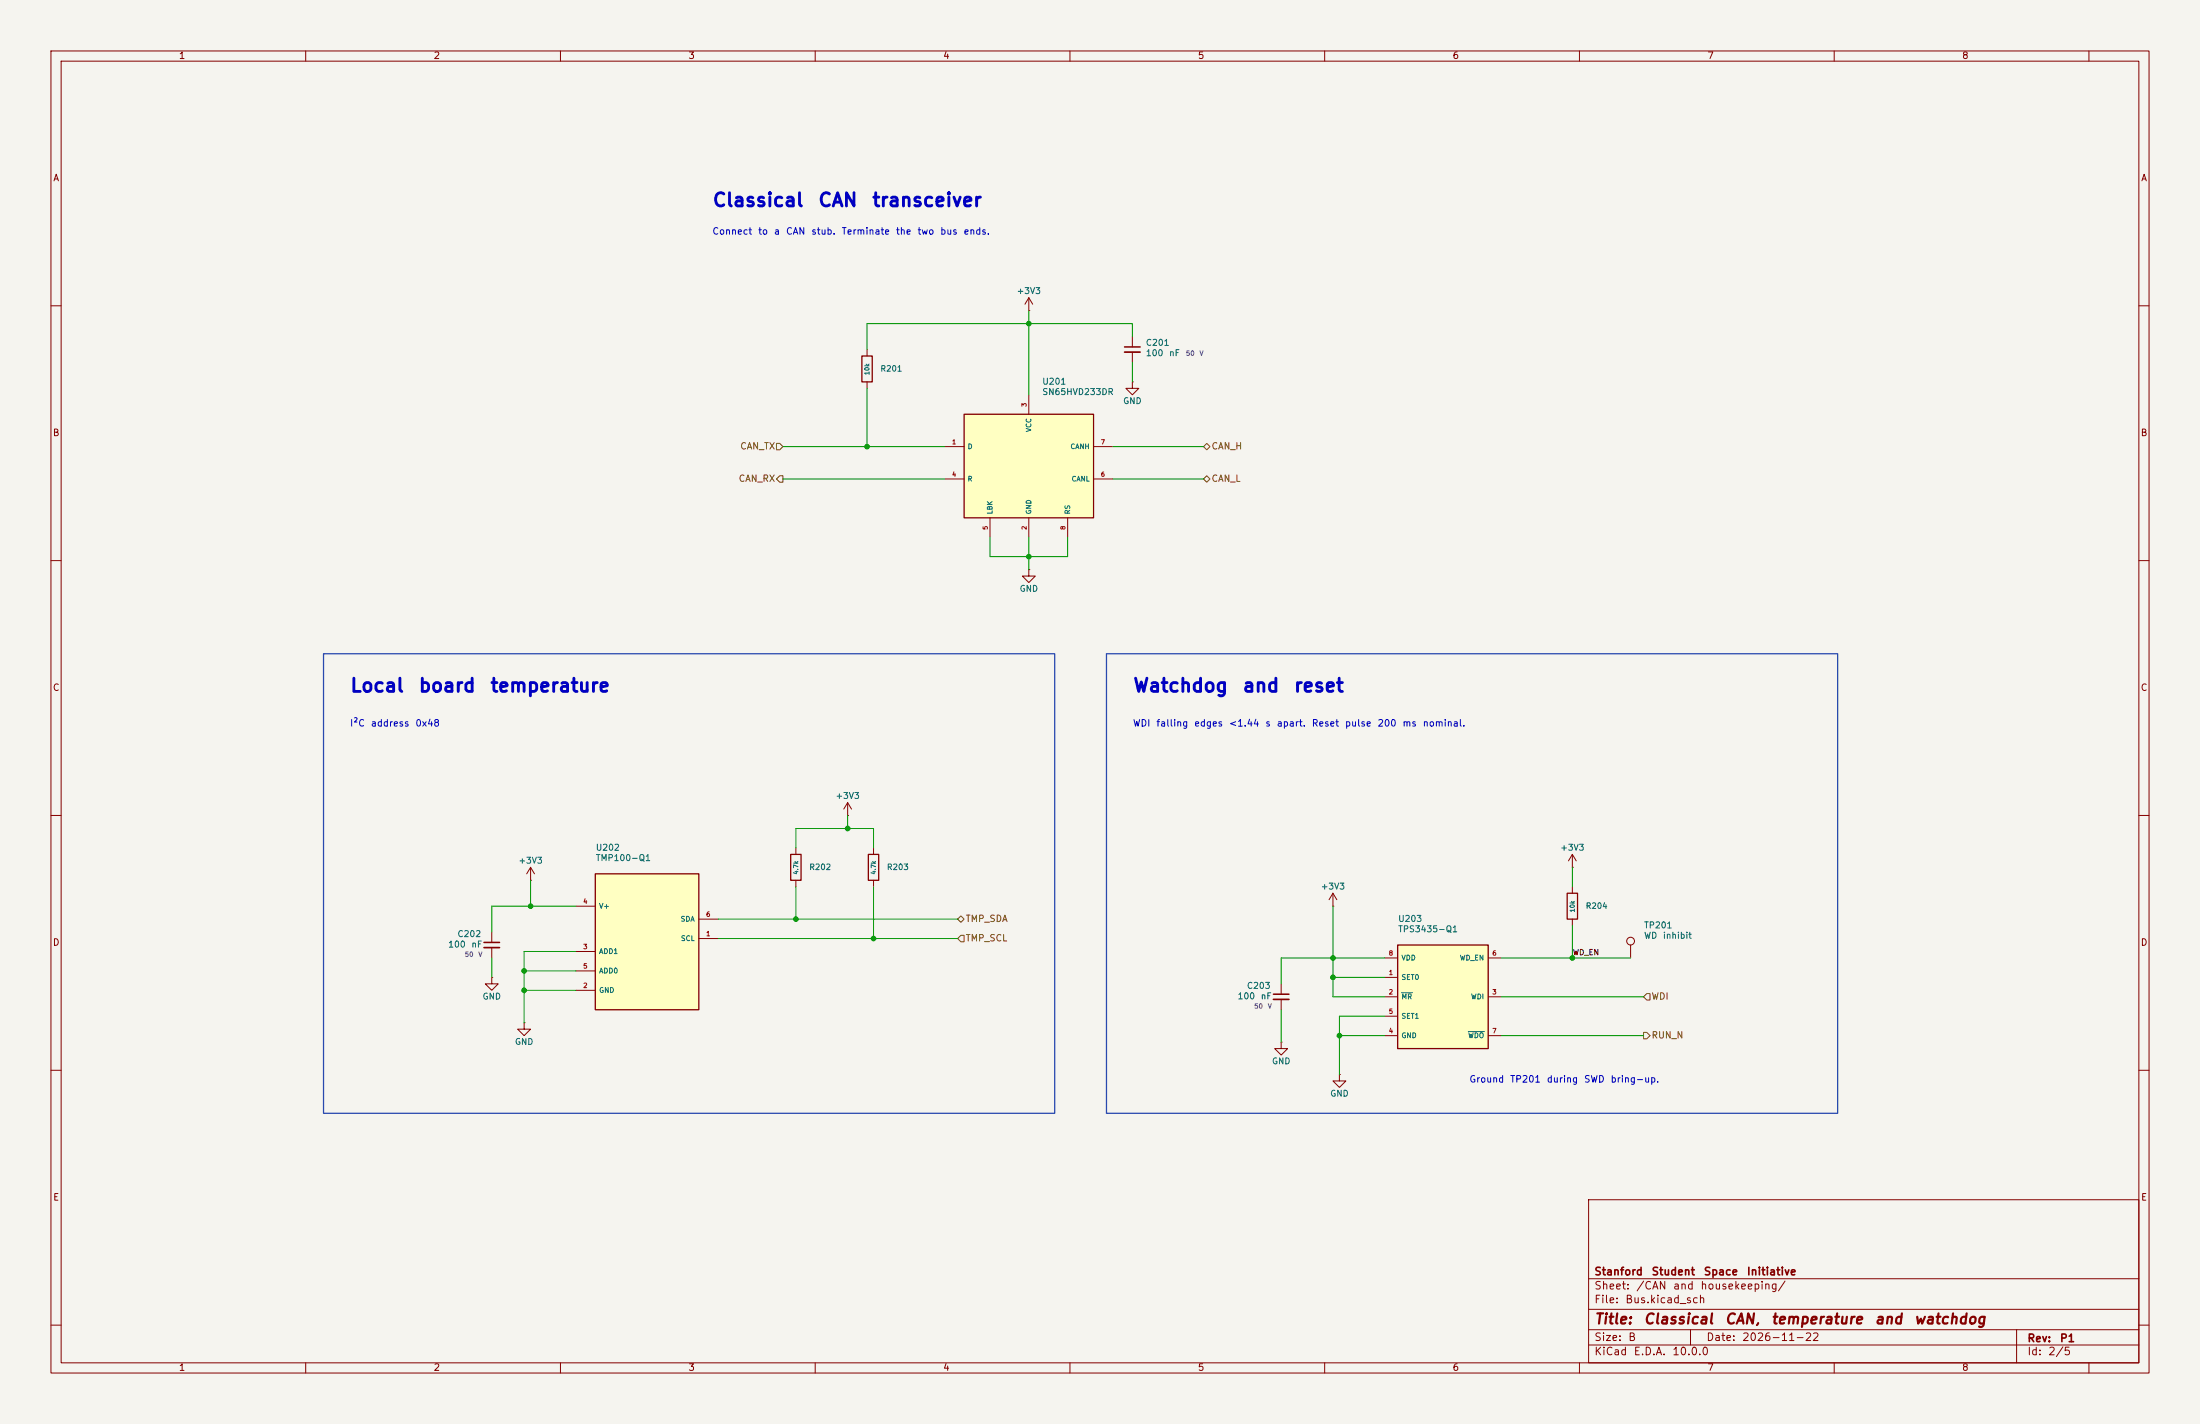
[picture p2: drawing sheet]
(kicad_sch
 (version 20260306)
 (generator eeschema)
 (generator_version "10.0")
 (paper "B")
 (title_block
  (title "Classical CAN, temperature and watchdog")
  (date "2026-11-22")
  (rev "P1")
  (company "Stanford Student Space Initiative"))
 (lib_symbols
  (symbol "RotorBus:SN65HVD233DR"
   (pin_names (offset 0.6)) (exclude_from_sim no) (in_bom yes) (on_board yes)
   (in_pos_files yes)
   (duplicate_pin_numbers_are_jumpers no)
   (property "Reference" "U" (at 0 -3.81 0) (show_name no) (do_not_autoplace no) (effects (font (size 1.1 1.1))))
   (property "Value" "SN65HVD233DR" (at 0 -1.27 0) (show_name no) (do_not_autoplace no) (effects (font (size 1.1 1.1))))
   (property "Footprint" "Package_SO:SOIC-8_3.9x4.9mm_P1.27mm" (at 0 0 0) (show_name no) (do_not_autoplace no) (hide yes) (effects (font (size 1.1 1.1))))
   (property "Datasheet" "https://www.ti.com/lit/ds/symlink/sn65hvd233.pdf" (at 0 0 0) (show_name no) (do_not_autoplace no) (hide yes) (effects (font (size 1.1 1.1))))
   (property "Description" "" (at 0 0 0) (show_name no) (do_not_autoplace no) (hide yes) (effects (font (size 1.27 1.27))))
   (property "Manufacturer" "Texas Instruments" (at 0 0 0) (show_name no) (do_not_autoplace no) (hide yes) (effects (font (size 1.1 1.1))))
   (property "MPN" "SN65HVD233DR" (at 0 0 0) (show_name no) (do_not_autoplace no) (hide yes) (effects (font (size 1.1 1.1))))
   (property "Rating" "3.0–3.6 V" (at 0 0 0) (show_name no) (do_not_autoplace no) (hide yes) (effects (font (size 1.1 1.1))))
   (property "DigiKey" "https://www.digikey.com/en/products/detail/texas-instruments/SN65HVD233DR/1574509" (at 0 0 0) (show_name no) (do_not_autoplace no) (hide yes) (effects (font (size 1.1 1.1))))
   (property "Model Source" "https://webench.ti.com/cad/dlbxl.cgi/newstep/D0008A.stp" (at 0 0 0) (show_name no) (do_not_autoplace no) (hide yes) (effects (font (size 1.1 1.1))))
   (symbol "SN65HVD233DR_1_1"
    (rectangle (start -12.7 0) (end 12.7 -20.32) (stroke (width 0.254) (type default)) (fill (type background)))
    (pin input line (at -16.51 -6.35 0) (length 3.81) (name "D" (effects (font (size 0.95 0.95)))) (number "1" (effects (font (size 0.85 0.85)))))
    (pin power_in line (at 0 -24.13 90) (length 3.81) (name "GND" (effects (font (size 0.95 0.95)))) (number "2" (effects (font (size 0.85 0.85)))))
    (pin power_in line (at 0 3.81 270) (length 3.81) (name "VCC" (effects (font (size 0.95 0.95)))) (number "3" (effects (font (size 0.85 0.85)))))
    (pin output line (at -16.51 -12.7 0) (length 3.81) (name "R" (effects (font (size 0.95 0.95)))) (number "4" (effects (font (size 0.85 0.85)))))
    (pin input line (at -7.62 -24.13 90) (length 3.81) (name "LBK" (effects (font (size 0.95 0.95)))) (number "5" (effects (font (size 0.85 0.85)))))
    (pin bidirectional line (at 16.51 -12.7 180) (length 3.81) (name "CANL" (effects (font (size 0.95 0.95)))) (number "6" (effects (font (size 0.85 0.85)))))
    (pin bidirectional line (at 16.51 -6.35 180) (length 3.81) (name "CANH" (effects (font (size 0.95 0.95)))) (number "7" (effects (font (size 0.85 0.85)))))
    (pin input line (at 7.62 -24.13 90) (length 3.81) (name "RS" (effects (font (size 0.95 0.95)))) (number "8" (effects (font (size 0.85 0.85))))))
   (embedded_fonts no))
  (symbol "Device:R"
   (pin_numbers (hide yes))
   (pin_names (offset 0)) (exclude_from_sim no) (in_bom yes) (on_board yes)
   (in_pos_files yes)
   (duplicate_pin_numbers_are_jumpers no)
   (property "Reference" "R" (at 2.032 0 90) (show_name no) (do_not_autoplace no) (effects (font (size 1.27 1.27))))
   (property "Value" "R" (at 0 0 90) (show_name no) (do_not_autoplace no) (effects (font (size 1.27 1.27))))
   (property "Footprint" "" (at -1.778 0 90) (show_name no) (do_not_autoplace no) (hide yes) (effects (font (size 1.27 1.27))))
   (property "Datasheet" "" (at 0 0 0) (show_name no) (do_not_autoplace no) (hide yes) (effects (font (size 1.27 1.27))))
   (property "Description" "Resistor" (at 0 0 0) (show_name no) (do_not_autoplace no) (hide yes) (effects (font (size 1.27 1.27))))
   (symbol "R_0_1"
    (rectangle (start -1.016 -2.54) (end 1.016 2.54) (stroke (width 0.254) (type default)) (fill (type none))))
   (symbol "R_1_1"
    (pin passive line (at 0 3.81 270) (length 1.27) (name "" (effects (font (size 1.27 1.27)))) (number "1" (effects (font (size 1.27 1.27)))))
    (pin passive line (at 0 -3.81 90) (length 1.27) (name "" (effects (font (size 1.27 1.27)))) (number "2" (effects (font (size 1.27 1.27))))))
   (embedded_fonts no))
  (symbol "Device:C_Small"
   (pin_numbers (hide yes))
   (pin_names (offset 0.254) (hide yes)) (exclude_from_sim no) (in_bom yes) (on_board yes)
   (in_pos_files yes)
   (duplicate_pin_numbers_are_jumpers no)
   (property "Reference" "C" (at 0.254 1.778 0) (show_name no) (do_not_autoplace no) (effects (font (size 1.27 1.27)) (justify left)))
   (property "Value" "C_Small" (at 0.254 -2.032 0) (show_name no) (do_not_autoplace no) (effects (font (size 1.27 1.27)) (justify left)))
   (property "Footprint" "" (at 0 0 0) (show_name no) (do_not_autoplace no) (hide yes) (effects (font (size 1.27 1.27))))
   (property "Datasheet" "" (at 0 0 0) (show_name no) (do_not_autoplace no) (hide yes) (effects (font (size 1.27 1.27))))
   (property "Description" "Unpolarized capacitor, small symbol" (at 0 0 0) (show_name no) (do_not_autoplace no) (hide yes) (effects (font (size 1.27 1.27))))
   (symbol "C_Small_0_1"
    (polyline (pts (xy -1.524 0.508) (xy 1.524 0.508)) (stroke (width 0.3048) (type default)) (fill (type none)))
    (polyline (pts (xy -1.524 -0.508) (xy 1.524 -0.508)) (stroke (width 0.3302) (type default)) (fill (type none))))
   (symbol "C_Small_1_1"
    (pin passive line (at 0 2.54 270) (length 2.032) (name "" (effects (font (size 1.27 1.27)))) (number "1" (effects (font (size 1.27 1.27)))))
    (pin passive line (at 0 -2.54 90) (length 2.032) (name "" (effects (font (size 1.27 1.27)))) (number "2" (effects (font (size 1.27 1.27))))))
   (embedded_fonts no))
  (symbol "power:+3V3"
   (power global)
   (pin_numbers (hide yes))
   (pin_names (offset 0) (hide yes)) (exclude_from_sim no) (in_bom yes) (on_board yes)
   (in_pos_files yes)
   (duplicate_pin_numbers_are_jumpers no)
   (property "Reference" "#PWR" (at 0 -3.81 0) (show_name no) (do_not_autoplace no) (hide yes) (effects (font (size 1.27 1.27))))
   (property "Value" "+3V3" (at 0 3.556 0) (show_name no) (do_not_autoplace no) (effects (font (size 1.27 1.27))))
   (property "Footprint" "" (at 0 0 0) (show_name no) (do_not_autoplace no) (hide yes) (effects (font (size 1.27 1.27))))
   (property "Datasheet" "" (at 0 0 0) (show_name no) (do_not_autoplace no) (hide yes) (effects (font (size 1.27 1.27))))
   (property "Description" "Power symbol creates a global label with name \"+3V3\"" (at 0 0 0) (show_name no) (do_not_autoplace no) (hide yes) (effects (font (size 1.27 1.27))))
   (symbol "+3V3_0_1"
    (polyline (pts (xy -0.762 1.27) (xy 0 2.54)) (stroke (width 0) (type default)) (fill (type none)))
    (polyline (pts (xy 0 2.54) (xy 0.762 1.27)) (stroke (width 0) (type default)) (fill (type none)))
    (polyline (pts (xy 0 0) (xy 0 2.54)) (stroke (width 0) (type default)) (fill (type none))))
   (symbol "+3V3_1_1"
    (pin power_in line (at 0 0 90) (length 0) (name "" (effects (font (size 1.27 1.27)))) (number "1" (effects (font (size 1.27 1.27))))))
   (embedded_fonts no))
  (symbol "power:GND"
   (power global)
   (pin_numbers (hide yes))
   (pin_names (offset 0) (hide yes)) (exclude_from_sim no) (in_bom yes) (on_board yes)
   (in_pos_files yes)
   (duplicate_pin_numbers_are_jumpers no)
   (property "Reference" "#PWR" (at 0 -6.35 0) (show_name no) (do_not_autoplace no) (hide yes) (effects (font (size 1.27 1.27))))
   (property "Value" "GND" (at 0 -3.81 0) (show_name no) (do_not_autoplace no) (effects (font (size 1.27 1.27))))
   (property "Footprint" "" (at 0 0 0) (show_name no) (do_not_autoplace no) (hide yes) (effects (font (size 1.27 1.27))))
   (property "Datasheet" "" (at 0 0 0) (show_name no) (do_not_autoplace no) (hide yes) (effects (font (size 1.27 1.27))))
   (property "Description" "Power symbol creates a global label with name \"GND\" , ground" (at 0 0 0) (show_name no) (do_not_autoplace no) (hide yes) (effects (font (size 1.27 1.27))))
   (symbol "GND_0_1"
    (polyline (pts (xy 0 0) (xy 0 -1.27) (xy 1.27 -1.27) (xy 0 -2.54) (xy -1.27 -1.27) (xy 0 -1.27)) (stroke (width 0) (type default)) (fill (type none))))
   (symbol "GND_1_1"
    (pin power_in line (at 0 0 270) (length 0) (name "" (effects (font (size 1.27 1.27)))) (number "1" (effects (font (size 1.27 1.27))))))
   (embedded_fonts no))
  (symbol "RotorBus:TMP100-Q1"
   (pin_names (offset 0.65)) (exclude_from_sim no) (in_bom yes) (on_board yes)
   (in_pos_files yes)
   (duplicate_pin_numbers_are_jumpers no)
   (property "Reference" "U" (at 0 0 0) (show_name no) (do_not_autoplace no) (effects (font (size 1.1 1.1))))
   (property "Value" "TMP100-Q1" (at 0 0 0) (show_name no) (do_not_autoplace no) (effects (font (size 1.1 1.1))))
   (property "Footprint" "Package_TO_SOT_SMD:SOT-23-6" (at 0 0 0) (show_name no) (do_not_autoplace no) (hide yes) (effects (font (size 1.1 1.1))))
   (property "Datasheet" "https://www.ti.com/lit/ds/symlink/tmp100-q1.pdf" (at 0 0 0) (show_name no) (do_not_autoplace no) (hide yes) (effects (font (size 1.1 1.1))))
   (property "Description" "" (at 0 0 0) (show_name no) (do_not_autoplace no) (hide yes) (effects (font (size 1.27 1.27))))
   (property "MPN" "TMP100AQDBVRQ1" (at 0 0 0) (show_name no) (do_not_autoplace no) (hide yes) (effects (font (size 1.1 1.1))))
   (property "Manufacturer" "Texas Instruments" (at 0 0 0) (show_name no) (do_not_autoplace no) (hide yes) (effects (font (size 1.1 1.1))))
   (property "Rating" "2.7–5.5 V; −55 to +125 °C" (at 0 0 0) (show_name no) (do_not_autoplace no) (hide yes) (effects (font (size 1.1 1.1))))
   (property "DigiKey" "https://www.digikey.com/en/products/detail/texas-instruments/TMP100AQDBVRQ1/7345137" (at 0 0 0) (show_name no) (do_not_autoplace no) (hide yes) (effects (font (size 1.1 1.1))))
   (property "Model Source" "https://webench.ti.com/cad/dlbxl.cgi/newstep/DBV0006A.stp" (at 0 0 0) (show_name no) (do_not_autoplace no) (hide yes) (effects (font (size 1.1 1.1))))
   (symbol "TMP100-Q1_1_1"
    (rectangle (start -10.16 0) (end 10.16 -26.67) (stroke (width 0.254) (type solid)) (fill (type background)))
    (pin input line (at 13.97 -12.7 180) (length 3.81) (name "SCL" (effects (font (size 0.98 0.98)))) (number "1" (effects (font (size 0.9 0.9)))))
    (pin power_in line (at -13.97 -22.86 0) (length 3.81) (name "GND" (effects (font (size 0.98 0.98)))) (number "2" (effects (font (size 0.9 0.9)))))
    (pin input line (at -13.97 -15.24 0) (length 3.81) (name "ADD1" (effects (font (size 0.98 0.98)))) (number "3" (effects (font (size 0.9 0.9)))))
    (pin power_in line (at -13.97 -6.35 0) (length 3.81) (name "V+" (effects (font (size 0.98 0.98)))) (number "4" (effects (font (size 0.9 0.9)))))
    (pin input line (at -13.97 -19.05 0) (length 3.81) (name "ADD0" (effects (font (size 0.98 0.98)))) (number "5" (effects (font (size 0.9 0.9)))))
    (pin bidirectional line (at 13.97 -8.89 180) (length 3.81) (name "SDA" (effects (font (size 0.98 0.98)))) (number "6" (effects (font (size 0.9 0.9))))))
   (embedded_fonts no))
  (symbol "RotorBus:TPS3435-Q1"
   (pin_names (offset 0.65)) (exclude_from_sim no) (in_bom yes) (on_board yes)
   (in_pos_files yes)
   (duplicate_pin_numbers_are_jumpers no)
   (property "Reference" "U" (at -8.89 5.08 0) (show_name no) (do_not_autoplace no) (effects (font (size 1.1 1.1))))
   (property "Value" "TPS3435-Q1" (at -8.89 2.54 0) (show_name no) (do_not_autoplace no) (effects (font (size 1.1 1.1))))
   (property "Footprint" "RotorBus:TPS3435_DDF" (at 0 0 0) (show_name no) (do_not_autoplace no) (hide yes) (effects (font (size 1.1 1.1))))
   (property "Datasheet" "https://www.ti.com/lit/ds/symlink/tps3435-q1.pdf" (at 0 0 0) (show_name no) (do_not_autoplace no) (hide yes) (effects (font (size 1.1 1.1))))
   (property "Description" "" (at 0 0 0) (show_name no) (do_not_autoplace no) (hide yes) (effects (font (size 1.27 1.27))))
   (property "MPN" "TPS3435CAKAGDDFRQ1" (at 0 0 0) (show_name no) (do_not_autoplace no) (hide yes) (effects (font (size 1.1 1.1))))
   (property "Manufacturer" "Texas Instruments" (at 0 0 0) (show_name no) (do_not_autoplace no) (hide yes) (effects (font (size 1.1 1.1))))
   (property "Rating" "1.04–6 V; open-drain watchdog" (at 0 0 0) (show_name no) (do_not_autoplace no) (hide yes) (effects (font (size 1.1 1.1))))
   (property "DigiKey" "https://www.digikey.com/en/products/detail/texas-instruments/TPS3435CAKAGDDFRQ1/21298845" (at 0 0 0) (show_name no) (do_not_autoplace no) (hide yes) (effects (font (size 1.1 1.1))))
   (symbol "TPS3435-Q1_1_1"
    (rectangle (start -8.89 0) (end 8.89 -20.32) (stroke (width 0.254) (type solid)) (fill (type background)))
    (pin input line (at -11.43 -6.35 0) (length 2.54) (name "SET0" (effects (font (size 0.98 0.98)))) (number "1" (effects (font (size 0.9 0.9)))))
    (pin input line (at -11.43 -10.16 0) (length 2.54) (name "~{MR}" (effects (font (size 0.98 0.98)))) (number "2" (effects (font (size 0.9 0.9)))))
    (pin input line (at 11.43 -10.16 180) (length 2.54) (name "WDI" (effects (font (size 0.98 0.98)))) (number "3" (effects (font (size 0.9 0.9)))))
    (pin power_in line (at -11.43 -17.78 0) (length 2.54) (name "GND" (effects (font (size 0.98 0.98)))) (number "4" (effects (font (size 0.9 0.9)))))
    (pin input line (at -11.43 -13.97 0) (length 2.54) (name "SET1" (effects (font (size 0.98 0.98)))) (number "5" (effects (font (size 0.9 0.9)))))
    (pin input line (at 11.43 -2.54 180) (length 2.54) (name "WD_EN" (effects (font (size 0.98 0.98)))) (number "6" (effects (font (size 0.9 0.9)))))
    (pin open_collector line (at 11.43 -17.78 180) (length 2.54) (name "~{WDO}" (effects (font (size 0.98 0.98)))) (number "7" (effects (font (size 0.9 0.9)))))
    (pin power_in line (at -11.43 -2.54 0) (length 2.54) (name "VDD" (effects (font (size 0.98 0.98)))) (number "8" (effects (font (size 0.9 0.9))))))
   (embedded_fonts no))
  (symbol "Connector:TestPoint"
   (pin_numbers (hide yes))
   (pin_names (offset 0.762) (hide yes)) (exclude_from_sim no) (in_bom yes) (on_board yes)
   (in_pos_files yes)
   (duplicate_pin_numbers_are_jumpers no)
   (property "Reference" "TP" (at 0 6.858 0) (show_name no) (do_not_autoplace no) (effects (font (size 1.27 1.27))))
   (property "Value" "TestPoint" (at 0 5.08 0) (show_name no) (do_not_autoplace no) (effects (font (size 1.27 1.27))))
   (property "Footprint" "" (at 5.08 0 0) (show_name no) (do_not_autoplace no) (hide yes) (effects (font (size 1.27 1.27))))
   (property "Datasheet" "" (at 5.08 0 0) (show_name no) (do_not_autoplace no) (hide yes) (effects (font (size 1.27 1.27))))
   (property "Description" "test point" (at 0 0 0) (show_name no) (do_not_autoplace no) (hide yes) (effects (font (size 1.27 1.27))))
   (symbol "TestPoint_0_1"
    (circle (center 0 3.302) (radius 0.762) (stroke (width 0) (type default)) (fill (type none))))
   (symbol "TestPoint_1_1"
    (pin passive line (at 0 0 90) (length 2.54) (name "1" (effects (font (size 1.27 1.27)))) (number "1" (effects (font (size 1.27 1.27))))))
   (embedded_fonts no)))
 (text "Classical CAN transceiver"
  (exclude_from_sim no)
  (at 139.7 39.37 0)
  (effects (font (size 2.6 2.6) (bold yes)) (justify left)))
 (text "Connect to a CAN stub. Terminate the two bus ends."
  (exclude_from_sim no)
  (at 139.7 45.72 0)
  (effects (font (size 1.3 1.3)) (justify left)))
 (symbol
  (lib_id "RotorBus:SN65HVD233DR")
  (at 201.93 81.28 0)
  (unit 1)
  (exclude_from_sim no)
  (in_bom yes)
  (on_board yes)
  (dnp no)
  (property "Reference" "U201" (at 204.47 74.93 0) (effects (font (size 1.2 1.2)) (justify left)))
  (property "Value" "SN65HVD233DR" (at 204.47 76.962 0) (effects (font (size 1.2 1.2)) (justify left)))
  (property "Footprint" "Package_SO:SOIC-8_3.9x4.9mm_P1.27mm" (at 201.93 81.28 0) (hide yes) (effects (font (size 1.15 1.15))))
  (property "Datasheet" "https://www.ti.com/lit/ds/symlink/sn65hvd233.pdf" (at 201.93 81.28 0) (hide yes) (effects (font (size 1.15 1.15))))
  (property "Description" "" (at 201.93 81.28 0) (hide yes) (effects (font (size 1.15 1.15))))
  (property "MPN" "SN65HVD233DR" (at 201.93 81.28 0) (hide yes) (effects (font (size 1.15 1.15))))
  (property "Manufacturer" "Texas Instruments" (at 201.93 81.28 0) (hide yes) (effects (font (size 1.15 1.15))))
  (pin "1")
  (pin "2")
  (pin "3")
  (pin "4")
  (pin "5")
  (pin "6")
  (pin "7")
  (pin "8"))
 (symbol
  (lib_id "Device:R")
  (at 170.18 72.39 0)
  (unit 1)
  (exclude_from_sim no)
  (in_bom yes)
  (on_board yes)
  (dnp no)
  (property "Reference" "R201" (at 172.72 72.39 0) (effects (font (size 1.11 1.11)) (justify left)))
  (property "Value" "10k" (at 170.18 72.39 90) (effects (font (size 0.86 0.86))))
  (property "Footprint" "Resistor_SMD:R_0402_1005Metric" (at 170.18 72.39 0) (hide yes) (effects (font (size 1.15 1.15))))
  (property "Datasheet" "https://www.vishay.com/docs/20035/dcrcwe3.pdf" (at 170.18 72.39 0) (hide yes) (effects (font (size 1.15 1.15))))
  (property "Description" "Resistor" (at 170.18 72.39 0) (hide yes) (effects (font (size 1.15 1.15))))
  (property "MPN" "CRCW040210K0FKED" (at 170.18 72.39 0) (hide yes) (effects (font (size 1.15 1.15))))
  (property "Manufacturer" "Vishay" (at 170.18 72.39 0) (hide yes) (effects (font (size 1.15 1.15))))
  (pin "1")
  (pin "2"))
 (symbol
  (lib_id "Device:C_Small")
  (at 222.25 68.58 0)
  (unit 1)
  (exclude_from_sim no)
  (in_bom yes)
  (on_board yes)
  (dnp no)
  (property "Reference" "C201" (at 224.79 67.31 0) (effects (font (size 1.2 1.2)) (justify left)))
  (property "Value" "100 nF" (at 224.79 69.342 0) (effects (font (size 1.2 1.2)) (justify left)))
  (property "Voltage" "50 V" (at 232.7275 69.342 0) (effects (font (size 0.9 0.9) (color 112 89 120 1)) (justify left)))
  (property "Footprint" "Capacitor_SMD:C_0402_1005Metric" (at 222.25 68.58 0) (hide yes) (effects (font (size 1.15 1.15))))
  (property "Datasheet" "https://pim.murata.com/en-us/pim/details/?partNum=GCM155R71H104KE02D" (at 222.25 68.58 0) (hide yes) (effects (font (size 1.15 1.15))))
  (property "Description" "Unpolarized capacitor, small symbol" (at 222.25 68.58 0) (hide yes) (effects (font (size 1.15 1.15))))
  (property "MPN" "GCM155R71H104KE02D" (at 222.25 68.58 0) (hide yes) (effects (font (size 1.15 1.15))))
  (property "Manufacturer" "Murata" (at 222.25 68.58 0) (hide yes) (effects (font (size 1.15 1.15))))
  (pin "1")
  (pin "2"))
 (symbol
  (lib_id "power:+3V3")
  (at 201.93 60.96 0)
  (unit 1)
  (exclude_from_sim no)
  (in_bom yes)
  (on_board yes)
  (dnp no)
  (property "Reference" "#PWR2201" (at 201.93 60.96 0) (hide yes) (effects (font (size 1.15 1.15))))
  (property "Value" "+3V3" (at 201.93 57.15 0) (effects (font (size 1.18 1.18))))
  (property "Footprint" "" (at 201.93 60.96 0) (hide yes) (effects (font (size 1.15 1.15))))
  (property "Datasheet" "" (at 201.93 60.96 0) (hide yes) (effects (font (size 1.15 1.15))))
  (property "Description" "Power symbol creates a global label with name \"+3V3\"" (at 201.93 60.96 0) (hide yes) (effects (font (size 1.15 1.15))))
  (pin "1"))
 (wire
  (pts (xy 170.18 68.58) (xy 170.18 63.5))
  (stroke (width 0) (type default)))
 (wire
  (pts (xy 170.18 63.5) (xy 201.93 63.5))
  (stroke (width 0) (type default)))
 (wire
  (pts (xy 201.93 63.5) (xy 222.25 63.5))
  (stroke (width 0) (type default)))
 (wire
  (pts (xy 222.25 63.5) (xy 222.25 66.04))
  (stroke (width 0) (type default)))
 (wire
  (pts (xy 201.93 60.96) (xy 201.93 63.5))
  (stroke (width 0) (type default)))
 (wire
  (pts (xy 201.93 63.5) (xy 201.93 77.47))
  (stroke (width 0) (type default)))
 (junction (at 201.93 63.5) (diameter 0) (color 0 0 0 0))
 (wire
  (pts (xy 222.25 71.12) (xy 222.25 74.93))
  (stroke (width 0) (type default)))
 (symbol
  (lib_id "power:GND")
  (at 222.25 74.93 0)
  (unit 1)
  (exclude_from_sim no)
  (in_bom yes)
  (on_board yes)
  (dnp no)
  (property "Reference" "#PWR2202" (at 222.25 74.93 0) (hide yes) (effects (font (size 1.15 1.15))))
  (property "Value" "GND" (at 222.25 78.74 0) (effects (font (size 1.18 1.18))))
  (property "Footprint" "" (at 222.25 74.93 0) (hide yes) (effects (font (size 1.15 1.15))))
  (property "Datasheet" "" (at 222.25 74.93 0) (hide yes) (effects (font (size 1.15 1.15))))
  (property "Description" "Power symbol creates a global label with name \"GND\" , ground" (at 222.25 74.93 0) (hide yes) (effects (font (size 1.15 1.15))))
  (pin "1"))
 (hierarchical_label "CAN_TX"
  (shape input)
  (at 153.67 87.63 180)
  (effects (font (size 1.27 1.27)) (justify right)))
 (wire
  (pts (xy 153.67 87.63) (xy 170.18 87.63))
  (stroke (width 0) (type default)))
 (wire
  (pts (xy 170.18 87.63) (xy 185.42 87.63))
  (stroke (width 0) (type default)))
 (junction (at 170.18 87.63) (diameter 0) (color 0 0 0 0))
 (wire
  (pts (xy 170.18 76.2) (xy 170.18 87.63))
  (stroke (width 0) (type default)))
 (hierarchical_label "CAN_RX"
  (shape output)
  (at 153.67 93.98 180)
  (effects (font (size 1.27 1.27)) (justify right)))
 (wire
  (pts (xy 153.67 93.98) (xy 185.42 93.98))
  (stroke (width 0) (type default)))
 (wire
  (pts (xy 218.44 87.63) (xy 236.22 87.63))
  (stroke (width 0) (type default)))
 (hierarchical_label "CAN_H"
  (shape bidirectional)
  (at 236.22 87.63 0)
  (effects (font (size 1.27 1.27)) (justify left)))
 (wire
  (pts (xy 218.44 93.98) (xy 236.22 93.98))
  (stroke (width 0) (type default)))
 (hierarchical_label "CAN_L"
  (shape bidirectional)
  (at 236.22 93.98 0)
  (effects (font (size 1.27 1.27)) (justify left)))
 (wire
  (pts (xy 194.31 105.41) (xy 194.31 109.22))
  (stroke (width 0) (type default)))
 (wire
  (pts (xy 194.31 109.22) (xy 201.93 109.22))
  (stroke (width 0) (type default)))
 (wire
  (pts (xy 201.93 109.22) (xy 209.55 109.22))
  (stroke (width 0) (type default)))
 (wire
  (pts (xy 209.55 109.22) (xy 209.55 105.41))
  (stroke (width 0) (type default)))
 (wire
  (pts (xy 201.93 105.41) (xy 201.93 109.22))
  (stroke (width 0) (type default)))
 (wire
  (pts (xy 201.93 109.22) (xy 201.93 111.76))
  (stroke (width 0) (type default)))
 (junction (at 201.93 109.22) (diameter 0) (color 0 0 0 0))
 (symbol
  (lib_id "power:GND")
  (at 201.93 111.76 0)
  (unit 1)
  (exclude_from_sim no)
  (in_bom yes)
  (on_board yes)
  (dnp no)
  (property "Reference" "#PWR2203" (at 201.93 111.76 0) (hide yes) (effects (font (size 1.15 1.15))))
  (property "Value" "GND" (at 201.93 115.57 0) (effects (font (size 1.18 1.18))))
  (property "Footprint" "" (at 201.93 111.76 0) (hide yes) (effects (font (size 1.15 1.15))))
  (property "Datasheet" "" (at 201.93 111.76 0) (hide yes) (effects (font (size 1.15 1.15))))
  (property "Description" "Power symbol creates a global label with name \"GND\" , ground" (at 201.93 111.76 0) (hide yes) (effects (font (size 1.15 1.15))))
  (pin "1"))
 (text "Local board temperature"
  (exclude_from_sim no)
  (at 68.58 134.62 0)
  (effects (font (size 2.6 2.6) (bold yes)) (justify left)))
 (text "I²C address 0x48"
  (exclude_from_sim no)
  (at 68.58 142.24 0)
  (effects (font (size 1.3 1.3)) (justify left)))
 (symbol
  (lib_id "RotorBus:TMP100-Q1")
  (at 127.0 171.45 0)
  (unit 1)
  (exclude_from_sim no)
  (in_bom yes)
  (on_board yes)
  (dnp no)
  (property "Reference" "U202" (at 116.84 166.37 0) (effects (font (size 1.2 1.2)) (justify left)))
  (property "Value" "TMP100-Q1" (at 116.84 168.402 0) (effects (font (size 1.2 1.2)) (justify left)))
  (property "Footprint" "Package_TO_SOT_SMD:SOT-23-6" (at 127.0 171.45 0) (hide yes) (effects (font (size 1.15 1.15))))
  (property "Datasheet" "https://www.ti.com/lit/ds/symlink/tmp100-q1.pdf" (at 127.0 171.45 0) (hide yes) (effects (font (size 1.15 1.15))))
  (property "Description" "" (at 127.0 171.45 0) (hide yes) (effects (font (size 1.15 1.15))))
  (property "MPN" "TMP100AQDBVRQ1" (at 127.0 171.45 0) (hide yes) (effects (font (size 1.15 1.15))))
  (property "Manufacturer" "Texas Instruments" (at 127.0 171.45 0) (hide yes) (effects (font (size 1.15 1.15))))
  (pin "1")
  (pin "2")
  (pin "3")
  (pin "4")
  (pin "5")
  (pin "6"))
 (symbol
  (lib_id "Device:C_Small")
  (at 96.52 185.42 0)
  (unit 1)
  (exclude_from_sim no)
  (in_bom yes)
  (on_board yes)
  (dnp no)
  (property "Reference" "C202" (at 94.52 183.32 0) (effects (font (size 1.2 1.2)) (justify right)))
  (property "Value" "100 nF" (at 94.52 185.37 0) (effects (font (size 1.2 1.2)) (justify right)))
  (property "Voltage" "50 V" (at 94.52 187.27 0) (effects (font (size 0.9 0.9) (color 112 89 120 1)) (justify right)))
  (property "Footprint" "Capacitor_SMD:C_0402_1005Metric" (at 96.52 185.42 0) (hide yes) (effects (font (size 1.15 1.15))))
  (property "Datasheet" "https://pim.murata.com/en-us/pim/details/?partNum=GCM155R71H104KE02D" (at 96.52 185.42 0) (hide yes) (effects (font (size 1.15 1.15))))
  (property "Description" "Unpolarized capacitor, small symbol" (at 96.52 185.42 0) (hide yes) (effects (font (size 1.15 1.15))))
  (property "MPN" "GCM155R71H104KE02D" (at 96.52 185.42 0) (hide yes) (effects (font (size 1.15 1.15))))
  (property "Manufacturer" "Murata" (at 96.52 185.42 0) (hide yes) (effects (font (size 1.15 1.15))))
  (pin "1")
  (pin "2"))
 (wire
  (pts (xy 96.52 182.88) (xy 96.52 177.8))
  (stroke (width 0) (type default)))
 (wire
  (pts (xy 96.52 177.8) (xy 104.14 177.8))
  (stroke (width 0) (type default)))
 (wire
  (pts (xy 104.14 177.8) (xy 113.03 177.8))
  (stroke (width 0) (type default)))
 (symbol
  (lib_id "power:+3V3")
  (at 104.14 172.72 0)
  (unit 1)
  (exclude_from_sim no)
  (in_bom yes)
  (on_board yes)
  (dnp no)
  (property "Reference" "#PWR2204" (at 104.14 172.72 0) (hide yes) (effects (font (size 1.15 1.15))))
  (property "Value" "+3V3" (at 104.14 168.91 0) (effects (font (size 1.18 1.18))))
  (property "Footprint" "" (at 104.14 172.72 0) (hide yes) (effects (font (size 1.15 1.15))))
  (property "Datasheet" "" (at 104.14 172.72 0) (hide yes) (effects (font (size 1.15 1.15))))
  (property "Description" "Power symbol creates a global label with name \"+3V3\"" (at 104.14 172.72 0) (hide yes) (effects (font (size 1.15 1.15))))
  (pin "1"))
 (wire
  (pts (xy 104.14 172.72) (xy 104.14 177.8))
  (stroke (width 0) (type default)))
 (junction (at 104.14 177.8) (diameter 0) (color 0 0 0 0))
 (wire
  (pts (xy 96.52 187.96) (xy 96.52 191.77))
  (stroke (width 0) (type default)))
 (symbol
  (lib_id "power:GND")
  (at 96.52 191.77 0)
  (unit 1)
  (exclude_from_sim no)
  (in_bom yes)
  (on_board yes)
  (dnp no)
  (property "Reference" "#PWR2205" (at 96.52 191.77 0) (hide yes) (effects (font (size 1.15 1.15))))
  (property "Value" "GND" (at 96.52 195.58 0) (effects (font (size 1.18 1.18))))
  (property "Footprint" "" (at 96.52 191.77 0) (hide yes) (effects (font (size 1.15 1.15))))
  (property "Datasheet" "" (at 96.52 191.77 0) (hide yes) (effects (font (size 1.15 1.15))))
  (property "Description" "Power symbol creates a global label with name \"GND\" , ground" (at 96.52 191.77 0) (hide yes) (effects (font (size 1.15 1.15))))
  (pin "1"))
 (wire
  (pts (xy 113.03 186.69) (xy 102.87 186.69))
  (stroke (width 0) (type default)))
 (wire
  (pts (xy 113.03 190.5) (xy 102.87 190.5))
  (stroke (width 0) (type default)))
 (wire
  (pts (xy 113.03 194.31) (xy 102.87 194.31))
  (stroke (width 0) (type default)))
 (wire
  (pts (xy 102.87 186.69) (xy 102.87 190.5))
  (stroke (width 0) (type default)))
 (wire
  (pts (xy 102.87 190.5) (xy 102.87 194.31))
  (stroke (width 0) (type default)))
 (wire
  (pts (xy 102.87 194.31) (xy 102.87 200.66))
  (stroke (width 0) (type default)))
 (junction (at 102.87 190.5) (diameter 0) (color 0 0 0 0))
 (junction (at 102.87 194.31) (diameter 0) (color 0 0 0 0))
 (symbol
  (lib_id "power:GND")
  (at 102.87 200.66 0)
  (unit 1)
  (exclude_from_sim no)
  (in_bom yes)
  (on_board yes)
  (dnp no)
  (property "Reference" "#PWR2206" (at 102.87 200.66 0) (hide yes) (effects (font (size 1.15 1.15))))
  (property "Value" "GND" (at 102.87 204.47 0) (effects (font (size 1.18 1.18))))
  (property "Footprint" "" (at 102.87 200.66 0) (hide yes) (effects (font (size 1.15 1.15))))
  (property "Datasheet" "" (at 102.87 200.66 0) (hide yes) (effects (font (size 1.15 1.15))))
  (property "Description" "Power symbol creates a global label with name \"GND\" , ground" (at 102.87 200.66 0) (hide yes) (effects (font (size 1.15 1.15))))
  (pin "1"))
 (symbol
  (lib_id "Device:R")
  (at 156.21 170.18 0)
  (unit 1)
  (exclude_from_sim no)
  (in_bom yes)
  (on_board yes)
  (dnp no)
  (property "Reference" "R202" (at 158.75 170.18 0) (effects (font (size 1.11 1.11)) (justify left)))
  (property "Value" "4.7k" (at 156.21 170.18 90) (effects (font (size 0.86 0.86))))
  (property "Footprint" "Resistor_SMD:R_0402_1005Metric" (at 156.21 170.18 0) (hide yes) (effects (font (size 1.15 1.15))))
  (property "Datasheet" "https://www.vishay.com/docs/20035/dcrcwe3.pdf" (at 156.21 170.18 0) (hide yes) (effects (font (size 1.15 1.15))))
  (property "Description" "Resistor" (at 156.21 170.18 0) (hide yes) (effects (font (size 1.15 1.15))))
  (property "MPN" "CRCW04024K70FKED" (at 156.21 170.18 0) (hide yes) (effects (font (size 1.15 1.15))))
  (property "Manufacturer" "Vishay" (at 156.21 170.18 0) (hide yes) (effects (font (size 1.15 1.15))))
  (pin "1")
  (pin "2"))
 (symbol
  (lib_id "Device:R")
  (at 171.45 170.18 0)
  (unit 1)
  (exclude_from_sim no)
  (in_bom yes)
  (on_board yes)
  (dnp no)
  (property "Reference" "R203" (at 173.99 170.18 0) (effects (font (size 1.11 1.11)) (justify left)))
  (property "Value" "4.7k" (at 171.45 170.18 90) (effects (font (size 0.86 0.86))))
  (property "Footprint" "Resistor_SMD:R_0402_1005Metric" (at 171.45 170.18 0) (hide yes) (effects (font (size 1.15 1.15))))
  (property "Datasheet" "https://www.vishay.com/docs/20035/dcrcwe3.pdf" (at 171.45 170.18 0) (hide yes) (effects (font (size 1.15 1.15))))
  (property "Description" "Resistor" (at 171.45 170.18 0) (hide yes) (effects (font (size 1.15 1.15))))
  (property "MPN" "CRCW04024K70FKED" (at 171.45 170.18 0) (hide yes) (effects (font (size 1.15 1.15))))
  (property "Manufacturer" "Vishay" (at 171.45 170.18 0) (hide yes) (effects (font (size 1.15 1.15))))
  (pin "1")
  (pin "2"))
 (wire
  (pts (xy 156.21 166.37) (xy 156.21 162.56))
  (stroke (width 0) (type default)))
 (wire
  (pts (xy 156.21 162.56) (xy 166.37 162.56))
  (stroke (width 0) (type default)))
 (wire
  (pts (xy 166.37 162.56) (xy 171.45 162.56))
  (stroke (width 0) (type default)))
 (wire
  (pts (xy 171.45 162.56) (xy 171.45 166.37))
  (stroke (width 0) (type default)))
 (symbol
  (lib_id "power:+3V3")
  (at 166.37 160.02 0)
  (unit 1)
  (exclude_from_sim no)
  (in_bom yes)
  (on_board yes)
  (dnp no)
  (property "Reference" "#PWR2207" (at 166.37 160.02 0) (hide yes) (effects (font (size 1.15 1.15))))
  (property "Value" "+3V3" (at 166.37 156.21 0) (effects (font (size 1.18 1.18))))
  (property "Footprint" "" (at 166.37 160.02 0) (hide yes) (effects (font (size 1.15 1.15))))
  (property "Datasheet" "" (at 166.37 160.02 0) (hide yes) (effects (font (size 1.15 1.15))))
  (property "Description" "Power symbol creates a global label with name \"+3V3\"" (at 166.37 160.02 0) (hide yes) (effects (font (size 1.15 1.15))))
  (pin "1"))
 (wire
  (pts (xy 166.37 160.02) (xy 166.37 162.56))
  (stroke (width 0) (type default)))
 (junction (at 166.37 162.56) (diameter 0) (color 0 0 0 0))
 (wire
  (pts (xy 156.21 173.99) (xy 156.21 180.34))
  (stroke (width 0) (type default)))
 (wire
  (pts (xy 140.97 180.34) (xy 156.21 180.34))
  (stroke (width 0) (type default)))
 (wire
  (pts (xy 156.21 180.34) (xy 187.96 180.34))
  (stroke (width 0) (type default)))
 (junction (at 156.21 180.34) (diameter 0) (color 0 0 0 0))
 (hierarchical_label "TMP_SDA"
  (shape bidirectional)
  (at 187.96 180.34 0)
  (effects (font (size 1.27 1.27)) (justify left)))
 (wire
  (pts (xy 171.45 173.99) (xy 171.45 184.15))
  (stroke (width 0) (type default)))
 (wire
  (pts (xy 140.97 184.15) (xy 171.45 184.15))
  (stroke (width 0) (type default)))
 (wire
  (pts (xy 171.45 184.15) (xy 187.96 184.15))
  (stroke (width 0) (type default)))
 (junction (at 171.45 184.15) (diameter 0) (color 0 0 0 0))
 (hierarchical_label "TMP_SCL"
  (shape input)
  (at 187.96 184.15 0)
  (effects (font (size 1.27 1.27)) (justify left)))
 (text "Watchdog and reset"
  (exclude_from_sim no)
  (at 222.25 134.62 0)
  (effects (font (size 2.6 2.6) (bold yes)) (justify left)))
 (text "WDI falling edges <1.44 s apart. Reset pulse 200 ms nominal."
  (exclude_from_sim no)
  (at 222.25 142.24 0)
  (effects (font (size 1.3 1.3)) (justify left)))
 (symbol
  (lib_id "RotorBus:TPS3435-Q1")
  (at 283.21 185.42 0)
  (unit 1)
  (exclude_from_sim no)
  (in_bom yes)
  (on_board yes)
  (dnp no)
  (property "Reference" "U203" (at 274.32 180.34 0) (effects (font (size 1.2 1.2)) (justify left)))
  (property "Value" "TPS3435-Q1" (at 274.32 182.372 0) (effects (font (size 1.2 1.2)) (justify left)))
  (property "Footprint" "RotorBus:TPS3435_DDF" (at 283.21 185.42 0) (hide yes) (effects (font (size 1.15 1.15))))
  (property "Datasheet" "https://www.ti.com/lit/ds/symlink/tps3435-q1.pdf" (at 283.21 185.42 0) (hide yes) (effects (font (size 1.15 1.15))))
  (property "Description" "" (at 283.21 185.42 0) (hide yes) (effects (font (size 1.15 1.15))))
  (property "MPN" "TPS3435CAKAGDDFRQ1" (at 283.21 185.42 0) (hide yes) (effects (font (size 1.15 1.15))))
  (property "Manufacturer" "Texas Instruments" (at 283.21 185.42 0) (hide yes) (effects (font (size 1.15 1.15))))
  (pin "1")
  (pin "2")
  (pin "3")
  (pin "4")
  (pin "5")
  (pin "6")
  (pin "7")
  (pin "8"))
 (symbol
  (lib_id "Device:C_Small")
  (at 251.46 195.58 0)
  (unit 1)
  (exclude_from_sim no)
  (in_bom yes)
  (on_board yes)
  (dnp no)
  (property "Reference" "C203" (at 249.46 193.48 0) (effects (font (size 1.2 1.2)) (justify right)))
  (property "Value" "100 nF" (at 249.46 195.53 0) (effects (font (size 1.2 1.2)) (justify right)))
  (property "Voltage" "50 V" (at 249.46 197.43 0) (effects (font (size 0.9 0.9) (color 112 89 120 1)) (justify right)))
  (property "Footprint" "Capacitor_SMD:C_0402_1005Metric" (at 251.46 195.58 0) (hide yes) (effects (font (size 1.15 1.15))))
  (property "Datasheet" "https://pim.murata.com/en-us/pim/details/?partNum=GCM155R71H104KE02D" (at 251.46 195.58 0) (hide yes) (effects (font (size 1.15 1.15))))
  (property "Description" "Unpolarized capacitor, small symbol" (at 251.46 195.58 0) (hide yes) (effects (font (size 1.15 1.15))))
  (property "MPN" "GCM155R71H104KE02D" (at 251.46 195.58 0) (hide yes) (effects (font (size 1.15 1.15))))
  (property "Manufacturer" "Murata" (at 251.46 195.58 0) (hide yes) (effects (font (size 1.15 1.15))))
  (pin "1")
  (pin "2"))
 (wire
  (pts (xy 251.46 193.04) (xy 251.46 187.96))
  (stroke (width 0) (type default)))
 (wire
  (pts (xy 251.46 187.96) (xy 261.62 187.96))
  (stroke (width 0) (type default)))
 (wire
  (pts (xy 261.62 187.96) (xy 271.78 187.96))
  (stroke (width 0) (type default)))
 (junction (at 261.62 187.96) (diameter 0) (color 0 0 0 0))
 (symbol
  (lib_id "power:+3V3")
  (at 261.62 177.8 0)
  (unit 1)
  (exclude_from_sim no)
  (in_bom yes)
  (on_board yes)
  (dnp no)
  (property "Reference" "#PWR2208" (at 261.62 177.8 0) (hide yes) (effects (font (size 1.15 1.15))))
  (property "Value" "+3V3" (at 261.62 173.99 0) (effects (font (size 1.18 1.18))))
  (property "Footprint" "" (at 261.62 177.8 0) (hide yes) (effects (font (size 1.15 1.15))))
  (property "Datasheet" "" (at 261.62 177.8 0) (hide yes) (effects (font (size 1.15 1.15))))
  (property "Description" "Power symbol creates a global label with name \"+3V3\"" (at 261.62 177.8 0) (hide yes) (effects (font (size 1.15 1.15))))
  (pin "1"))
 (wire
  (pts (xy 261.62 177.8) (xy 261.62 187.96))
  (stroke (width 0) (type default)))
 (wire
  (pts (xy 261.62 187.96) (xy 261.62 191.77))
  (stroke (width 0) (type default)))
 (wire
  (pts (xy 261.62 191.77) (xy 261.62 195.58))
  (stroke (width 0) (type default)))
 (junction (at 261.62 191.77) (diameter 0) (color 0 0 0 0))
 (wire
  (pts (xy 261.62 191.77) (xy 271.78 191.77))
  (stroke (width 0) (type default)))
 (wire
  (pts (xy 261.62 195.58) (xy 271.78 195.58))
  (stroke (width 0) (type default)))
 (wire
  (pts (xy 251.46 198.12) (xy 251.46 204.47))
  (stroke (width 0) (type default)))
 (symbol
  (lib_id "power:GND")
  (at 251.46 204.47 0)
  (unit 1)
  (exclude_from_sim no)
  (in_bom yes)
  (on_board yes)
  (dnp no)
  (property "Reference" "#PWR2209" (at 251.46 204.47 0) (hide yes) (effects (font (size 1.15 1.15))))
  (property "Value" "GND" (at 251.46 208.28 0) (effects (font (size 1.18 1.18))))
  (property "Footprint" "" (at 251.46 204.47 0) (hide yes) (effects (font (size 1.15 1.15))))
  (property "Datasheet" "" (at 251.46 204.47 0) (hide yes) (effects (font (size 1.15 1.15))))
  (property "Description" "Power symbol creates a global label with name \"GND\" , ground" (at 251.46 204.47 0) (hide yes) (effects (font (size 1.15 1.15))))
  (pin "1"))
 (wire
  (pts (xy 271.78 199.39) (xy 262.89 199.39))
  (stroke (width 0) (type default)))
 (wire
  (pts (xy 262.89 199.39) (xy 262.89 203.2))
  (stroke (width 0) (type default)))
 (wire
  (pts (xy 262.89 203.2) (xy 262.89 210.82))
  (stroke (width 0) (type default)))
 (wire
  (pts (xy 271.78 203.2) (xy 262.89 203.2))
  (stroke (width 0) (type default)))
 (junction (at 262.89 203.2) (diameter 0) (color 0 0 0 0))
 (symbol
  (lib_id "power:GND")
  (at 262.89 210.82 0)
  (unit 1)
  (exclude_from_sim no)
  (in_bom yes)
  (on_board yes)
  (dnp no)
  (property "Reference" "#PWR2210" (at 262.89 210.82 0) (hide yes) (effects (font (size 1.15 1.15))))
  (property "Value" "GND" (at 262.89 214.63 0) (effects (font (size 1.18 1.18))))
  (property "Footprint" "" (at 262.89 210.82 0) (hide yes) (effects (font (size 1.15 1.15))))
  (property "Datasheet" "" (at 262.89 210.82 0) (hide yes) (effects (font (size 1.15 1.15))))
  (property "Description" "Power symbol creates a global label with name \"GND\" , ground" (at 262.89 210.82 0) (hide yes) (effects (font (size 1.15 1.15))))
  (pin "1"))
 (symbol
  (lib_id "Device:R")
  (at 308.61 177.8 0)
  (unit 1)
  (exclude_from_sim no)
  (in_bom yes)
  (on_board yes)
  (dnp no)
  (property "Reference" "R204" (at 311.15 177.8 0) (effects (font (size 1.11 1.11)) (justify left)))
  (property "Value" "10k" (at 308.61 177.8 90) (effects (font (size 0.86 0.86))))
  (property "Footprint" "Resistor_SMD:R_0402_1005Metric" (at 308.61 177.8 0) (hide yes) (effects (font (size 1.15 1.15))))
  (property "Datasheet" "https://www.vishay.com/docs/20035/dcrcwe3.pdf" (at 308.61 177.8 0) (hide yes) (effects (font (size 1.15 1.15))))
  (property "Description" "Resistor" (at 308.61 177.8 0) (hide yes) (effects (font (size 1.15 1.15))))
  (property "MPN" "CRCW040210K0FKED" (at 308.61 177.8 0) (hide yes) (effects (font (size 1.15 1.15))))
  (property "Manufacturer" "Vishay" (at 308.61 177.8 0) (hide yes) (effects (font (size 1.15 1.15))))
  (pin "1")
  (pin "2"))
 (wire
  (pts (xy 308.61 173.99) (xy 308.61 170.18))
  (stroke (width 0) (type default)))
 (symbol
  (lib_id "power:+3V3")
  (at 308.61 170.18 0)
  (unit 1)
  (exclude_from_sim no)
  (in_bom yes)
  (on_board yes)
  (dnp no)
  (property "Reference" "#PWR2211" (at 308.61 170.18 0) (hide yes) (effects (font (size 1.15 1.15))))
  (property "Value" "+3V3" (at 308.61 166.37 0) (effects (font (size 1.18 1.18))))
  (property "Footprint" "" (at 308.61 170.18 0) (hide yes) (effects (font (size 1.15 1.15))))
  (property "Datasheet" "" (at 308.61 170.18 0) (hide yes) (effects (font (size 1.15 1.15))))
  (property "Description" "Power symbol creates a global label with name \"+3V3\"" (at 308.61 170.18 0) (hide yes) (effects (font (size 1.15 1.15))))
  (pin "1"))
 (wire
  (pts (xy 294.64 187.96) (xy 308.61 187.96))
  (stroke (width 0) (type default)))
 (wire
  (pts (xy 308.61 187.96) (xy 320.04 187.96))
  (stroke (width 0) (type default)))
 (label "WD_EN"
  (at 308.61 187.96 0)
  (effects (font (size 1.06 1.06)) (justify left bottom)))
 (wire
  (pts (xy 308.61 181.61) (xy 308.61 187.96))
  (stroke (width 0) (type default)))
 (junction (at 308.61 187.96) (diameter 0) (color 0 0 0 0))
 (symbol
  (lib_id "Connector:TestPoint")
  (at 320.04 187.96 0)
  (unit 1)
  (exclude_from_sim no)
  (in_bom no)
  (on_board yes)
  (dnp no)
  (property "Reference" "TP201" (at 322.58 181.61 0) (effects (font (size 1.2 1.2)) (justify left)))
  (property "Value" "WD inhibit" (at 322.58 183.642 0) (effects (font (size 1.2 1.2)) (justify left)))
  (property "Footprint" "TestPoint:TestPoint_Pad_D1.0mm" (at 320.04 187.96 0) (hide yes) (effects (font (size 1.15 1.15))))
  (property "Datasheet" "" (at 320.04 187.96 0) (hide yes) (effects (font (size 1.15 1.15))))
  (property "Description" "test point" (at 320.04 187.96 0) (hide yes) (effects (font (size 1.15 1.15))))
  (pin "1"))
 (wire
  (pts (xy 294.64 195.58) (xy 322.58 195.58))
  (stroke (width 0) (type default)))
 (hierarchical_label "WDI"
  (shape input)
  (at 322.58 195.58 0)
  (effects (font (size 1.27 1.27)) (justify left)))
 (wire
  (pts (xy 294.64 203.2) (xy 322.58 203.2))
  (stroke (width 0) (type default)))
 (hierarchical_label "RUN_N"
  (shape output)
  (at 322.58 203.2 0)
  (effects (font (size 1.27 1.27)) (justify left)))
 (text "Ground TP201 during SWD bring-up."
  (exclude_from_sim no)
  (at 288.29 212.09 0)
  (effects (font (size 1.3 1.3)) (justify left)))
 (embedded_fonts no)
 (rectangle
  (start 63.5 128.27)
  (end 207.01 218.44)
  (stroke (width 0.25) (type default) (color 40 73 174 1))
  (fill (type none)))
 (rectangle
  (start 217.17000000000002 128.27)
  (end 360.68 218.44)
  (stroke (width 0.25) (type default) (color 40 73 174 1))
  (fill (type none))))
